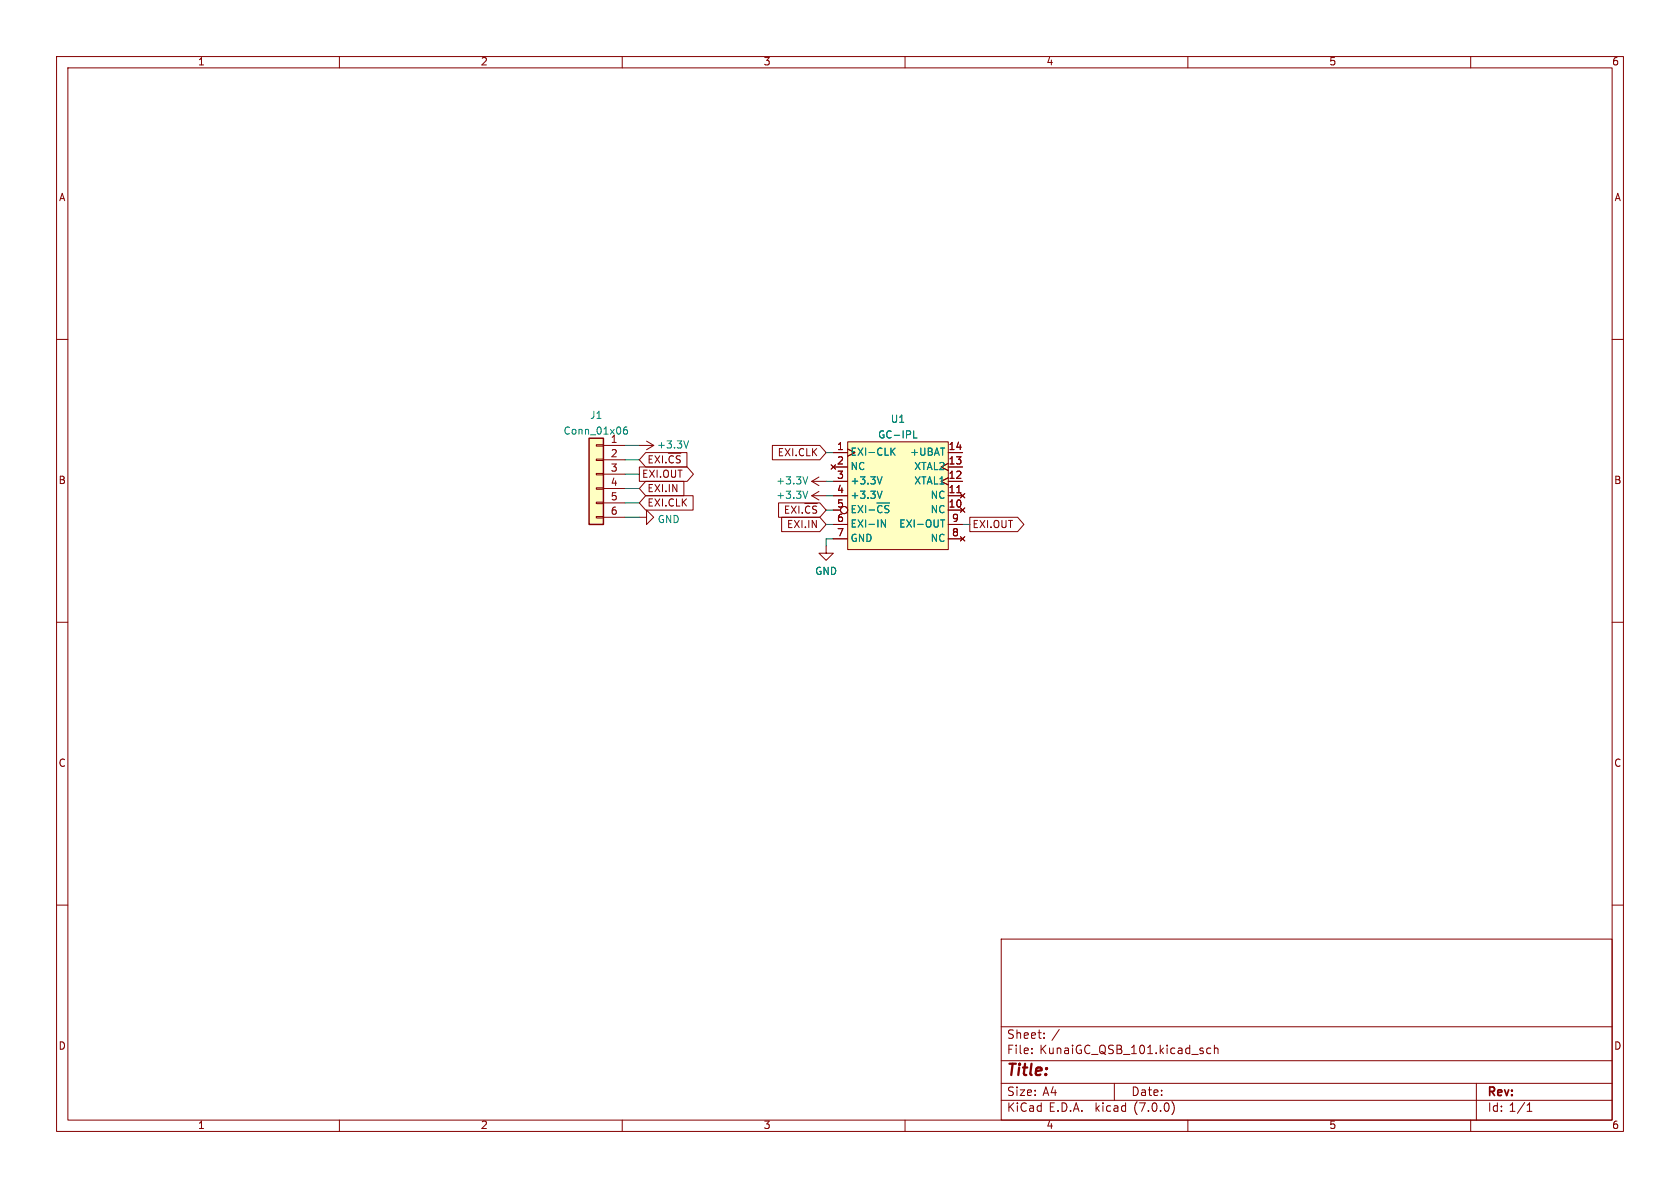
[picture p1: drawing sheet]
<svg xmlns="http://www.w3.org/2000/svg" width="297mm" height="210mm" viewBox="0 0 297 210" stroke-linecap="round" stroke-linejoin="round" font-family="sans-serif">
<path d="M0 0h297v210h-297z" fill="#fff" stroke="#fff" stroke-width=".18"/>
<g fill="none" stroke="#840000" stroke-width=".18">
<path d="M10 10h277v190h-277zM12 12h273v186h-273zM60 10v2M110 10v2M160 10v2M210 10v2M260 10v2M10 60h2M285 60h2M105.4 78.6h1.3v.3h-1.3zM106.7 78.7h3.8M113 78.7h2.6"/>
<path d="M114.3 78l1.3 .7M115.6 78.7l-1.3 .8M136.5 78.7h8.4l1.1 1.3-1.1 1.3h-8.4zM149.9 78.1h17.7v19.1h-17.7zM149.9 79.4l1.2 .6-1.2 .6M105.4 91.3h1.3v.3h-1.3zM105.4 88.8h1.3v.2h-1.3zM105.4 86.2h1.3v.3h-1.3zM105.4 83.7h1.3v.2h-1.3zM105.4 81.2h1.3v.2h-1.3zM106.7 81.3h3.8M106.7 83.8h3.8"/>
<path d="M106.7 86.4h3.8M106.7 88.9h3.8M106.7 91.4h3.8M113 91.4h1.3v-1.2l1.3 1.2-1.3 1.3v-1.3M113 82.5h8.5l1.1 1.3-1.1 1.3h-8.5zM114.1 80h7.3v2.6h-7.3l-1.1-1.3zM114.1 87.6h8.4v2.6h-8.4l-1.1-1.3zM114.1 85.1h6.8v2.5h-6.8l-1.1-1.2zM115.4 80.6h-.6v1.2M115.8 80.6l.8 1.2M116.6 80.6l-.8 1.2M117.1 80.6v1.2"/>
<path d="M119.1 80.7l-.3-.1h-.3l-.2 .5M120.3 80.6h-.5l-.3 .3M137.6 88.9h7.3l1.1 1.3-1.1 1.2h-7.3zM138.2 91.4h6.7l1.1 1.3-1.1 1.3h-6.7zM139.5 89.5h-.6v1.2M139.9 89.5l.9 1.2M140.8 89.5l-.9 1.2M141.2 89.5v1.2M142.3 89h2.2M143.2 89.6l-.3-.1h-.3l-.2 .5M143.5 87.6h2.5M143.5 85.1h2.5"/>
<path d="M143.5 87.6l1.3 .8M143.5 85.1l1.3 .8M144.4 89.5h-.5l-.2 .3M144.8 86.9l-1.3 .7M144.8 84.3l-1.3 .8M146 96.5v1.3h1.3l-1.3 1.3-1.2-1.3h1.2M146.9 82.2l.8 .7M147.3 80h2.6M147.3 90.2h1.3M147.3 87.6h2.6M147.3 85.1h2.6M147.3 82.6h2.6"/>
<path d="M147.3 92.7h2.6M147.3 95.3h2.6M147.7 82.2l-.8 .7M167.6 84.5l-1.2 .6 1.2 .6M167.6 81.9l-1.2 .7 1.2 .6M167.6 80h2.6M167.6 90.2h2.6M167.6 87.6h2.6M167.6 85.1h2.6M167.6 82.6h2.6M167.6 92.7h2.6M167.6 95.3h2.6"/>
<path d="M169.2 87.1h.7M169.8 89.8l.8 .8M169.8 87.2l.8 .8M169.8 94.9l.8 .7M170.6 89.8l-.8 .8M170.6 87.2l-.8 .8M170.6 94.9l-.8 .7M171.4 91.4h8.5l1.1 1.3-1.1 1.3h-8.5zM10 110h2M285 110h2M10 160h2M285 160h2"/>
<path d="M177 166h108v32h-108zM60 198v2M110 198v2M160 198v2M177 194.5h108M177 191.5h108M177 187.5h108M177 181.5h108M182.4 186.1v.2M182.4 185.3v.2M184.6 183.4v.2M184.6 182.6v.2"/>
<path d="M197 191.5v3M207.2 194.7a1.72 1.72 0 0 1 0 2.3M210 198v2M214 185.3h-.4l-.3 .2v.5l.2 .2h.5M214.7 185.4l.2-.1h.4v1M214.7 184.8v1.5M260 198v2M261 191.5v6.5M270 196.5h.8M270 195.4l.4-.4v1.5"/>
<circle cx="149.2" cy="90.2" r=".63"/>
</g>
<g fill="none" stroke="#008484" stroke-width=".18">
<path d="M110.8 75.5h-.3a.86 .86 0 0 0 0 1.2l.4-.1v-.4l-.2-.2h-.4l-.1 .2M121.7 77.9l-.4 1.3M157.7 79.8l.5 .7M158.2 79.2l-.7 .7M161.5 77.4h.6M142.8 86.8l-.4 1.3M142.8 84.3l-.4 1.3M151.3 89.4h-.6v1.2M151.7 89.4l.8 1.2M152.5 89.4l-.8 1.2M153 89.4v1.2M155 88.9h2.3"/>
<path d="M155.8 91.9l.7 1.3v-1.3M155.9 89.5l-.2-.1h-.3l-.3 .5M155.9 84.3l-.4 1.3M155.9 86.8l-.4 1.3M157.1 89.4h-.4l-.3 .3M166.3 91.9h.7M166.6 91.9v1.3"/>
</g>
<g fill="#ffffc2" stroke="#ffffc2" stroke-width=".18">
<path d="M104.1 77.5h2.6v15.2h-2.6z"/>
<path d="M149.9 78.1h17.7v19.1h-17.7z"/>
</g>
<path d="M104.1 77.5h2.6v15.2h-2.6z" fill="none" stroke="#840000" stroke-width=".25"/>
<g fill="none" stroke="#008400" stroke-width=".18">
<path d="M110.5 78.7h2.5M110.5 83.8h2.5M110.5 81.3h2.5M110.5 86.4h2.5M110.5 88.9h2.5M110.5 91.4h2.5M146 92.7h1.3M146 87.6h1.3M146 90.2h1.3M146 80h1.3M146 85.1h1.3M147.3 95.3h-1.3v1.2"/>
<path d="M170.2 92.7h1.2"/>
</g>
<text font-size="2.8" fill="#840000" x="178" y="190.8">Title:</text>
<g font-size="2.1" fill="#840000">
<text x="178" y="183.9">Sheet:</text>
<text x="185.9" y="183.9">/</text>
<text x="178" y="186.6">File:</text>
<text x="183.8" y="186.6">KunaiGC_QSB_101.kicad_sch</text>
<text x="178" y="196.8">KiCad</text>
<text x="178" y="194">Size:</text>
<text x="184.3" y="194">A4</text>
<text x="185.4" y="196.8">E.D.A.</text>
<text x="193.7" y="196.8">kicad</text>
<text x="200" y="194">Date:</text>
<text x="200.6" y="196.8">(7.0.0)</text>
<text x="263" y="194.2">Rev:</text>
<text x="263" y="196.8">Id: 1/1</text>
</g>
<g font-size="1.8" fill="#840000">
<text x="35" y="11.8">1</text>
<text x="85" y="11.8">2</text>
<text x="135" y="11.8">3</text>
<text x="185" y="11.8">4</text>
<text x="235" y="11.8">5</text>
<text x="285" y="11.8">6</text>
<text x="10.4" y="35.8">A</text>
<text x="285.4" y="35.8">A</text>
<text x="107.9" y="78.5">1</text>
<text x="107.9" y="81">2</text>
<text x="107.9" y="83.6">3</text>
<text x="114.5" y="82.8">EXI.~{CS}</text>
<text x="116.1" y="79.6">+3.3V</text>
<text x="137.4" y="80.9">EXI.CLK</text>
<text x="147.9" y="79.8">1</text>
<text x="147.9" y="82.3">2</text>
<text x="167.6" y="82.3">13</text>
<text x="167.6" y="79.8">14</text>
<text x="10.3" y="85.8">B</text>
<text x="107.9" y="86.1">4</text>
<text x="107.9" y="88.6">5</text>
<text x="113.5" y="84.7">EXI.OUT</text>
<text x="114.5" y="89.8">EXI.CLK</text>
<text x="114.5" y="87.3">EXI.IN</text>
<text x="147.9" y="84.8">3</text>
<text x="147.9" y="87.4">4</text>
<text x="147.9" y="89.9">5</text>
<text x="167.6" y="89.9">10</text>
<text x="167.6" y="87.4">11</text>
<text x="167.6" y="84.8">12</text>
<text x="285.3" y="85.8">B</text>
<text x="107.9" y="91.2">6</text>
<text x="138.4" y="91.7">EXI.~{CS}</text>
<text x="139" y="93.6">EXI.IN</text>
<text x="147.9" y="92.5">6</text>
<text x="147.9" y="95">7</text>
<text x="168.2" y="95">8</text>
<text x="168.2" y="92.5">9</text>
<text x="171.9" y="93.6">EXI.OUT</text>
<text x="10.3" y="135.8">C</text>
<text x="285.3" y="135.8">C</text>
<text x="10.3" y="185.8">D</text>
<text x="285.3" y="185.8">D</text>
<text x="35" y="199.8">1</text>
<text x="85" y="199.8">2</text>
<text x="135" y="199.8">3</text>
<text x="185" y="199.8">4</text>
<text x="235" y="199.8">5</text>
<text x="285" y="199.8">6</text>
</g>
<g font-size="1.8" fill="#008484">
<text x="99.6" y="77.1">Conn_01x06</text>
<text x="104.3" y="74.3">J1</text>
<text x="155.2" y="77.8">GC-IPL</text>
<text x="157.4" y="75">U1</text>
<text x="150.4" y="80.8">EXI-CLK</text>
<text x="150.4" y="83.4">NC</text>
<text x="160.8" y="80.8">+UBAT</text>
<text x="161.5" y="83.4">XTAL2</text>
<text x="137.2" y="88.5">+3.3V</text>
<text x="137.2" y="85.9">+3.3V</text>
<text x="150.4" y="85.9">+3.3V</text>
<text x="150.4" y="88.5">+3.3V</text>
<text x="161.5" y="85.9">XTAL1</text>
<text x="164.4" y="88.5">NC</text>
<text x="116.2" y="92.7">GND</text>
<text x="150.4" y="91.6">EXI-~{CS}</text>
<text x="150.4" y="93.5">EXI-IN</text>
<text x="158.8" y="93.5">EXI-OUT</text>
<text x="164.4" y="91">NC</text>
<text x="144.1" y="101.9">GND</text>
<text x="150.4" y="96.1">GND</text>
<text x="164.4" y="96.1">NC</text>
</g>
</svg>
